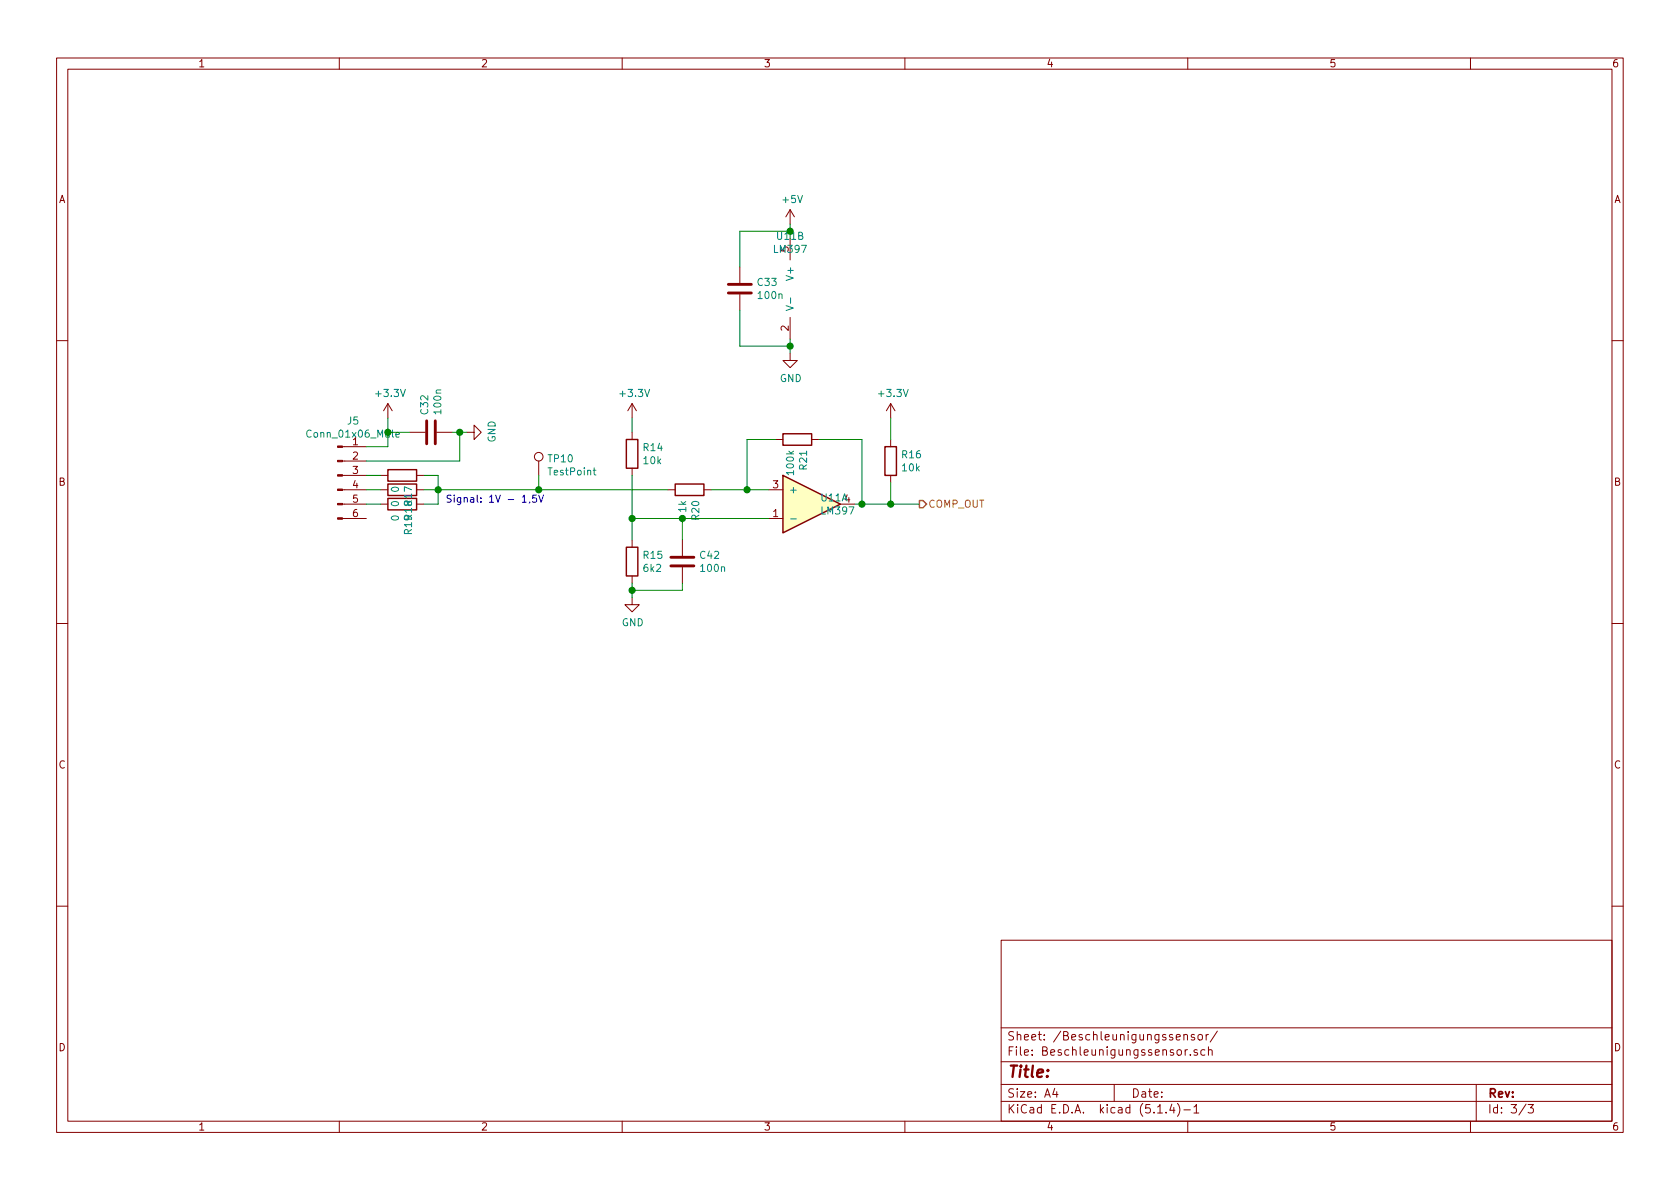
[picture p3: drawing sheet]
EESchema Schematic File Version 4
LIBS:PixelFan-cache
EELAYER 30 0
EELAYER END
$Descr A4 11693 8268
encoding utf-8
Sheet 3 3
Title ""
Date ""
Rev ""
Comp ""
Comment1 ""
Comment2 ""
Comment3 ""
Comment4 ""
$EndDescr
Text HLabel 6400 3500 2    50   Output ~ 0
COMP_OUT
$Comp
L Device:R R16
U 1 1
P 6200 3200
F 0 "R16" H 6270 3246 50  0000 L CNN
F 1 "10k" H 6270 3155 50  0000 L CNN
F 2 "Resistor_SMD:R_0805_2012Metric_Pad1.15x1.40mm_HandSolder" V 6130 3200 50  0001 C CNN
F 3 "~" H 6200 3200 50  0001 C CNN
	1    6200 3200
	1    0    0    -1  
$EndComp
Wire Wire Line
	6200 3350 6200 3500
Connection ~ 6200 3500
Wire Wire Line
	6200 3500 6400 3500
$Comp
L power:+3.3V #PWR046
U 1 1
P 6200 2900
F 0 "#PWR046" H 6200 2750 50  0001 C CNN
F 1 "+3.3V" H 6215 3073 50  0000 C CNN
F 2 "" H 6200 2900 50  0001 C CNN
F 3 "" H 6200 2900 50  0001 C CNN
	1    6200 2900
	1    0    0    -1  
$EndComp
Wire Wire Line
	6200 2900 6200 3050
$Comp
L LM397:LM397 U11
U 2 1
P 5500 2000
F 0 "U11" H 5500 2367 50  0000 C CNN
F 1 "LM397" H 5500 2276 50  0000 C CNN
F 2 "Package_TO_SOT_SMD:SOT-23-5_HandSoldering" H 5500 2000 50  0001 C CNN
F 3 "" H 5500 2000 50  0001 C CNN
	2    5500 2000
	1    0    0    -1  
$EndComp
$Comp
L LM397:LM397 U11
U 1 1
P 5650 3500
F 0 "U11" H 5708 3546 50  0000 L CNN
F 1 "LM397" H 5708 3455 50  0000 L CNN
F 2 "Package_TO_SOT_SMD:SOT-23-5_HandSoldering" H 5650 3500 50  0001 C CNN
F 3 "" H 5650 3500 50  0001 C CNN
	1    5650 3500
	1    0    0    -1  
$EndComp
$Comp
L power:GND #PWR041
U 1 1
P 3250 3000
F 0 "#PWR041" H 3250 2750 50  0001 C CNN
F 1 "GND" H 3255 2827 50  0000 C CNN
F 2 "" H 3250 3000 50  0001 C CNN
F 3 "" H 3250 3000 50  0001 C CNN
	1    3250 3000
	0    -1   -1   0   
$EndComp
$Comp
L power:GND #PWR045
U 1 1
P 5500 2450
F 0 "#PWR045" H 5500 2200 50  0001 C CNN
F 1 "GND" H 5505 2277 50  0000 C CNN
F 2 "" H 5500 2450 50  0001 C CNN
F 3 "" H 5500 2450 50  0001 C CNN
	1    5500 2450
	1    0    0    -1  
$EndComp
$Comp
L power:+5V #PWR044
U 1 1
P 5500 1550
F 0 "#PWR044" H 5500 1400 50  0001 C CNN
F 1 "+5V" H 5515 1723 50  0000 C CNN
F 2 "" H 5500 1550 50  0001 C CNN
F 3 "" H 5500 1550 50  0001 C CNN
	1    5500 1550
	1    0    0    -1  
$EndComp
Wire Wire Line
	5500 2350 5500 2400
$Comp
L Device:R R14
U 1 1
P 4400 3150
F 0 "R14" H 4470 3196 50  0000 L CNN
F 1 "10k" H 4470 3105 50  0000 L CNN
F 2 "Resistor_SMD:R_0805_2012Metric_Pad1.15x1.40mm_HandSolder" V 4330 3150 50  0001 C CNN
F 3 "~" H 4400 3150 50  0001 C CNN
	1    4400 3150
	1    0    0    -1  
$EndComp
$Comp
L Device:R R15
U 1 1
P 4400 3900
F 0 "R15" H 4470 3946 50  0000 L CNN
F 1 "6k2" H 4470 3855 50  0000 L CNN
F 2 "Resistor_SMD:R_0805_2012Metric_Pad1.15x1.40mm_HandSolder" V 4330 3900 50  0001 C CNN
F 3 "~" H 4400 3900 50  0001 C CNN
	1    4400 3900
	1    0    0    -1  
$EndComp
Wire Wire Line
	4400 3300 4400 3600
Connection ~ 4400 3600
Wire Wire Line
	4400 3600 4400 3750
$Comp
L power:GND #PWR043
U 1 1
P 4400 4150
F 0 "#PWR043" H 4400 3900 50  0001 C CNN
F 1 "GND" H 4405 3977 50  0000 C CNN
F 2 "" H 4400 4150 50  0001 C CNN
F 3 "" H 4400 4150 50  0001 C CNN
	1    4400 4150
	1    0    0    -1  
$EndComp
Wire Wire Line
	4400 2900 4400 3000
Wire Wire Line
	4400 4050 4400 4100
$Comp
L Device:C C32
U 1 1
P 3000 3000
F 0 "C32" H 3115 3046 50  0000 L CNN
F 1 "100n" H 3115 2955 50  0000 L CNN
F 2 "Capacitor_SMD:C_0805_2012Metric_Pad1.15x1.40mm_HandSolder" H 3038 2850 50  0001 C CNN
F 3 "~" H 3000 3000 50  0001 C CNN
	1    3000 3000
	0    -1   -1   0   
$EndComp
$Comp
L Device:C C33
U 1 1
P 5150 2000
F 0 "C33" H 5265 2046 50  0000 L CNN
F 1 "100n" H 5265 1955 50  0000 L CNN
F 2 "Capacitor_SMD:C_0805_2012Metric_Pad1.15x1.40mm_HandSolder" H 5188 1850 50  0001 C CNN
F 3 "~" H 5150 2000 50  0001 C CNN
	1    5150 2000
	1    0    0    -1  
$EndComp
Wire Wire Line
	5150 1850 5150 1600
Wire Wire Line
	5150 1600 5500 1600
Wire Wire Line
	5500 1550 5500 1600
Connection ~ 5500 1600
Wire Wire Line
	5500 1600 5500 1650
Wire Wire Line
	5150 2150 5150 2400
Wire Wire Line
	5150 2400 5500 2400
Connection ~ 5500 2400
Wire Wire Line
	5500 2400 5500 2450
$Comp
L Connector:TestPoint TP10
U 1 1
P 3750 3300
F 0 "TP10" H 3808 3418 50  0000 L CNN
F 1 "TestPoint" H 3808 3327 50  0000 L CNN
F 2 "TestPoint:TestPoint_Pad_D1.5mm" H 3950 3300 50  0001 C CNN
F 3 "~" H 3950 3300 50  0001 C CNN
	1    3750 3300
	1    0    0    -1  
$EndComp
Wire Wire Line
	3750 3300 3750 3400
$Comp
L Device:R R17
U 1 1
P 2800 3300
F 0 "R17" H 2870 3346 50  0000 L CNN
F 1 "0" H 2870 3255 50  0000 L CNN
F 2 "Resistor_SMD:R_0805_2012Metric_Pad1.15x1.40mm_HandSolder" V 2730 3300 50  0001 C CNN
F 3 "~" H 2800 3300 50  0001 C CNN
	1    2800 3300
	0    1    1    0   
$EndComp
$Comp
L Device:R R18
U 1 1
P 2800 3400
F 0 "R18" H 2870 3446 50  0000 L CNN
F 1 "0" H 2870 3355 50  0000 L CNN
F 2 "Resistor_SMD:R_0805_2012Metric_Pad1.15x1.40mm_HandSolder" V 2730 3400 50  0001 C CNN
F 3 "~" H 2800 3400 50  0001 C CNN
	1    2800 3400
	0    1    1    0   
$EndComp
$Comp
L Device:R R19
U 1 1
P 2800 3500
F 0 "R19" H 2870 3546 50  0000 L CNN
F 1 "0" H 2870 3455 50  0000 L CNN
F 2 "Resistor_SMD:R_0805_2012Metric_Pad1.15x1.40mm_HandSolder" V 2730 3500 50  0001 C CNN
F 3 "~" H 2800 3500 50  0001 C CNN
	1    2800 3500
	0    1    1    0   
$EndComp
Wire Wire Line
	2950 3300 3050 3300
Wire Wire Line
	3050 3300 3050 3400
Connection ~ 3050 3400
Wire Wire Line
	3050 3400 2950 3400
Wire Wire Line
	2950 3500 3050 3500
Wire Wire Line
	3050 3500 3050 3400
Wire Wire Line
	2550 3300 2650 3300
Wire Wire Line
	2550 3400 2650 3400
Wire Wire Line
	2550 3500 2650 3500
$Comp
L power:+3.3V #PWR040
U 1 1
P 2700 2900
F 0 "#PWR040" H 2700 2750 50  0001 C CNN
F 1 "+3.3V" H 2715 3073 50  0000 C CNN
F 2 "" H 2700 2900 50  0001 C CNN
F 3 "" H 2700 2900 50  0001 C CNN
	1    2700 2900
	1    0    0    -1  
$EndComp
$Comp
L power:+3.3V #PWR042
U 1 1
P 4400 2900
F 0 "#PWR042" H 4400 2750 50  0001 C CNN
F 1 "+3.3V" H 4415 3073 50  0000 C CNN
F 2 "" H 4400 2900 50  0001 C CNN
F 3 "" H 4400 2900 50  0001 C CNN
	1    4400 2900
	1    0    0    -1  
$EndComp
$Comp
L Device:R R20
U 1 1
P 4800 3400
F 0 "R20" H 4870 3446 50  0000 L CNN
F 1 "1k" H 4870 3355 50  0000 L CNN
F 2 "Resistor_SMD:R_0805_2012Metric_Pad1.15x1.40mm_HandSolder" V 4730 3400 50  0001 C CNN
F 3 "~" H 4800 3400 50  0001 C CNN
	1    4800 3400
	0    1    1    0   
$EndComp
Wire Wire Line
	3050 3400 3750 3400
$Comp
L Device:R R21
U 1 1
P 5550 3050
F 0 "R21" H 5620 3096 50  0000 L CNN
F 1 "100k" H 5620 3005 50  0000 L CNN
F 2 "Resistor_SMD:R_0805_2012Metric_Pad1.15x1.40mm_HandSolder" V 5480 3050 50  0001 C CNN
F 3 "~" H 5550 3050 50  0001 C CNN
	1    5550 3050
	0    1    1    0   
$EndComp
Wire Wire Line
	4400 3600 4750 3600
Wire Wire Line
	4950 3400 5200 3400
Wire Wire Line
	5950 3500 6000 3500
Wire Wire Line
	6000 3500 6000 3050
Wire Wire Line
	6000 3050 5700 3050
Connection ~ 6000 3500
Wire Wire Line
	6000 3500 6200 3500
Wire Wire Line
	5400 3050 5200 3050
Wire Wire Line
	5200 3050 5200 3400
Connection ~ 5200 3400
Wire Wire Line
	5200 3400 5350 3400
Connection ~ 3750 3400
Wire Wire Line
	3750 3400 4650 3400
$Comp
L Connector:Conn_01x06_Male J5
U 1 1
P 2350 3300
F 0 "J5" H 2458 3681 50  0000 C CNN
F 1 "Conn_01x06_Male" H 2458 3590 50  0000 C CNN
F 2 "Connector_PinSocket_2.54mm:PinSocket_1x06_P2.54mm_Vertical" H 2350 3300 50  0001 C CNN
F 3 "~" H 2350 3300 50  0001 C CNN
	1    2350 3300
	1    0    0    -1  
$EndComp
Wire Wire Line
	2550 3100 2700 3100
Wire Wire Line
	2700 2900 2700 3000
Wire Wire Line
	2700 3000 2850 3000
Connection ~ 2700 3000
Wire Wire Line
	2700 3000 2700 3100
Wire Wire Line
	3150 3000 3200 3000
Wire Wire Line
	3200 3000 3200 3200
Wire Wire Line
	3200 3200 2550 3200
Connection ~ 3200 3000
Wire Wire Line
	3200 3000 3250 3000
$Comp
L Device:C C42
U 1 1
P 4750 3900
F 0 "C42" H 4865 3946 50  0000 L CNN
F 1 "100n" H 4865 3855 50  0000 L CNN
F 2 "Capacitor_SMD:C_0805_2012Metric_Pad1.15x1.40mm_HandSolder" H 4788 3750 50  0001 C CNN
F 3 "~" H 4750 3900 50  0001 C CNN
	1    4750 3900
	1    0    0    -1  
$EndComp
Wire Wire Line
	4750 3750 4750 3600
Connection ~ 4750 3600
Wire Wire Line
	4750 3600 5350 3600
Wire Wire Line
	4750 4050 4750 4100
Wire Wire Line
	4750 4100 4400 4100
Connection ~ 4400 4100
Wire Wire Line
	4400 4100 4400 4150
Text Notes 3100 3500 0    50   ~ 0
Signal: 1V - 1,5V
$EndSCHEMATC
